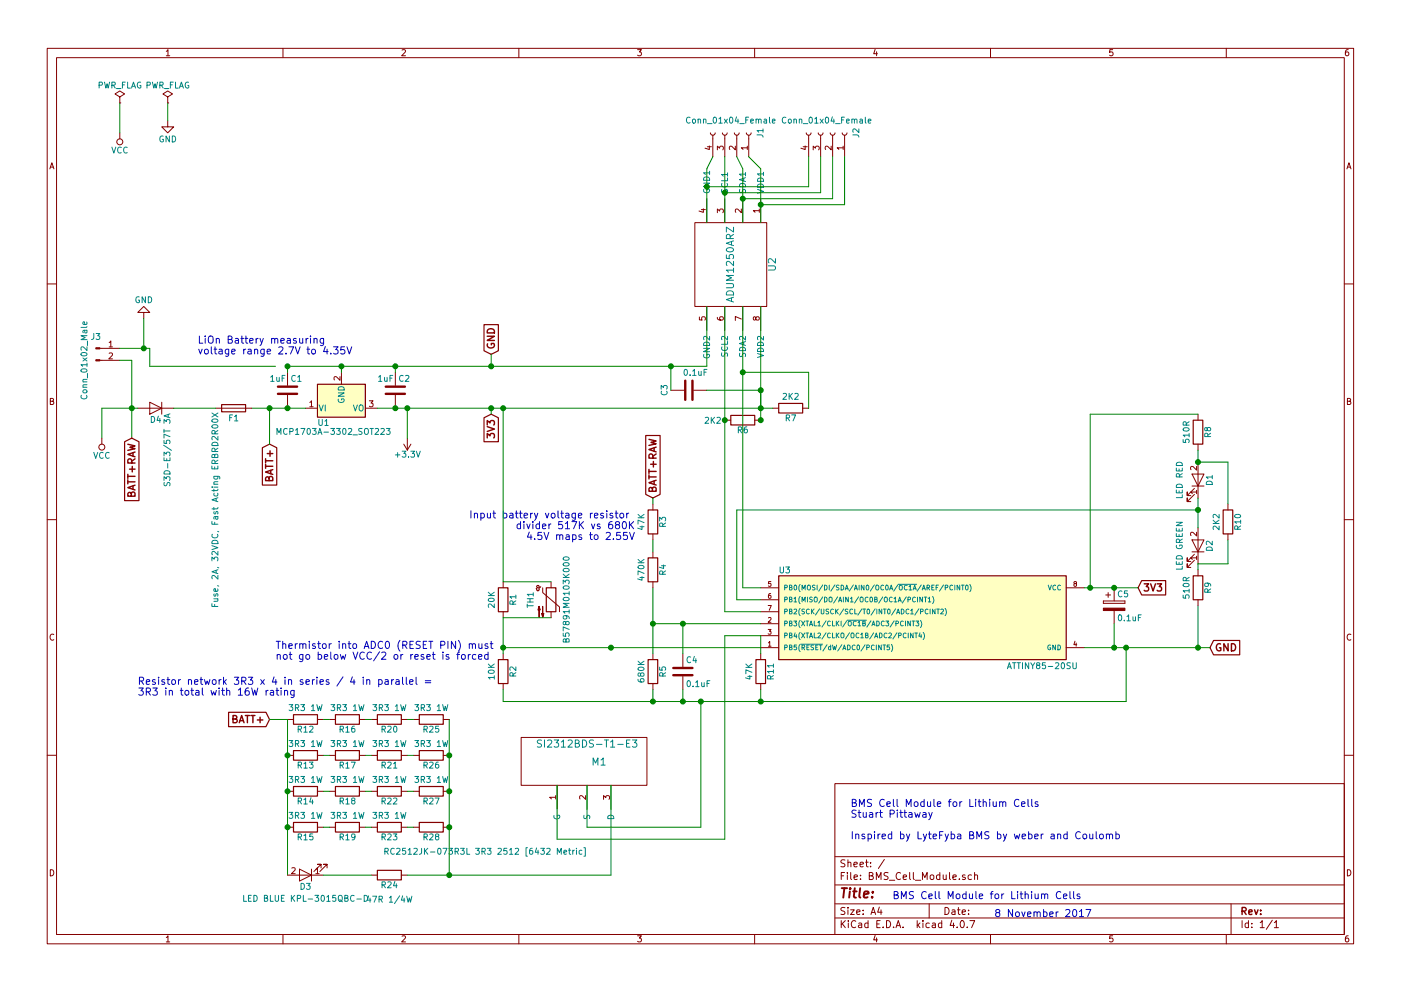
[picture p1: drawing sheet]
EESchema Schematic File Version 2
LIBS:power
LIBS:device
LIBS:switches
LIBS:relays
LIBS:motors
LIBS:transistors
LIBS:conn
LIBS:linear
LIBS:regul
LIBS:74xx
LIBS:cmos4000
LIBS:adc-dac
LIBS:memory
LIBS:xilinx
LIBS:microcontrollers
LIBS:dsp
LIBS:microchip
LIBS:analog_switches
LIBS:motorola
LIBS:texas
LIBS:intel
LIBS:audio
LIBS:interface
LIBS:digital-audio
LIBS:philips
LIBS:display
LIBS:cypress
LIBS:siliconi
LIBS:opto
LIBS:atmel
LIBS:contrib
LIBS:valves
LIBS:adum1250arz
LIBS:BMS_Cell_Module-cache
EELAYER 25 0
EELAYER END
$Descr A4 11693 8268
encoding utf-8
Sheet 1 1
Title ""
Date ""
Rev ""
Comp ""
Comment1 ""
Comment2 ""
Comment3 ""
Comment4 ""
$EndDescr
$Comp
L Thermistor_NTC TH1
U 1 1
P 4600 5000
F 0 "TH1" V 4425 5000 50  0000 C CNN
F 1 "B57891M0103K000" V 4725 5000 50  0000 C CNN
F 2 "Pin_Headers:Pin_Header_Straight_1x02_Pitch2.54mm" H 4600 5050 50  0001 C CNN
F 3 "http://uk.farnell.com/epcos/b57891m0103k000/thermistor-ntc-radial-leaded/dp/2285471" H 4600 5050 50  0001 C CNN
	1    4600 5000
	1    0    0    -1  
$EndComp
$Comp
L ATTINY85-20SU U3
U 1 1
P 7700 5150
F 0 "U3" H 6550 5550 50  0000 C CNN
F 1 "ATTINY85-20SU" H 8700 4750 50  0000 C CNN
F 2 "Housings_SOIC:SOIC-8_3.9x4.9mm_Pitch1.27mm" H 8650 5150 50  0001 C CIN
F 3 "" H 7700 5150 50  0001 C CNN
	1    7700 5150
	1    0    0    -1  
$EndComp
$Comp
L MCP1703A-3302_SOT223 U1
U 1 1
P 2850 3400
F 0 "U1" H 2700 3525 50  0000 C CNN
F 1 "MCP1703A-3302_SOT223" H 2300 3600 50  0000 L CNN
F 2 "TO_SOT_Packages_SMD:SOT-223-3_TabPin2" H 2850 3600 50  0001 C CNN
F 3 "" H 2850 3350 50  0001 C CNN
	1    2850 3400
	1    0    0    1   
$EndComp
$Comp
L LED D1
U 1 1
P 10000 4000
F 0 "D1" H 10000 4100 50  0000 C CNN
F 1 "LED RED" H 10000 3850 50  0000 C CNN
F 2 "LEDs:LED_0603_HandSoldering" H 10000 4000 50  0001 C CNN
F 3 "" H 10000 4000 50  0001 C CNN
	1    10000 4000
	0    1    -1   0   
$EndComp
$Comp
L LED D2
U 1 1
P 10000 4550
F 0 "D2" H 10000 4650 50  0000 C CNN
F 1 "LED GREEN" H 10000 4400 50  0000 C CNN
F 2 "LEDs:LED_0603_HandSoldering" H 10000 4550 50  0001 C CNN
F 3 "" H 10000 4550 50  0001 C CNN
	1    10000 4550
	0    1    -1   0   
$EndComp
$Comp
L CP C5
U 1 1
P 9300 5050
F 0 "C5" H 9325 5150 50  0000 L CNN
F 1 "0.1uF" H 9325 4950 50  0000 L CNN
F 2 "Capacitors_SMD:C_1210_HandSoldering" H 9338 4900 50  0001 C CNN
F 3 "" H 9300 5050 50  0001 C CNN
	1    9300 5050
	1    0    0    -1  
$EndComp
$Comp
L ADUM1250ARZ U2
U 1 1
P 6150 2200
F 0 "U2" H 6150 2500 60  0000 C CNN
F 1 "ADUM1250ARZ" H 6150 2150 60  0000 C CNN
F 2 "SMD_Packages:SOIC-8-N" H 6200 2100 60  0001 C CNN
F 3 "" H 6200 2100 60  0001 C CNN
	1    6150 2200
	0    1    1    0   
$EndComp
$Comp
L C C2
U 1 1
P 3300 3250
F 0 "C2" H 3325 3350 50  0000 L CNN
F 1 "1uF" H 3150 3350 50  0000 L CNN
F 2 "Capacitors_SMD:C_1210_HandSoldering" H 3338 3100 50  0001 C CNN
F 3 "" H 3300 3250 50  0001 C CNN
	1    3300 3250
	1    0    0    -1  
$EndComp
$Comp
L C C1
U 1 1
P 2400 3250
F 0 "C1" H 2425 3350 50  0000 L CNN
F 1 "1uF" H 2250 3350 50  0000 L CNN
F 2 "Capacitors_SMD:C_1210_HandSoldering" H 2438 3100 50  0001 C CNN
F 3 "" H 2400 3250 50  0001 C CNN
	1    2400 3250
	1    0    0    -1  
$EndComp
$Comp
L R R6
U 1 1
P 6200 3500
F 0 "R6" V 6280 3500 50  0000 C CNN
F 1 "2K2" V 6200 3250 50  0000 C CNN
F 2 "Resistors_SMD:R_1206_HandSoldering" V 6130 3500 50  0001 C CNN
F 3 "" H 6200 3500 50  0001 C CNN
	1    6200 3500
	0    1    1    0   
$EndComp
$Comp
L R R1
U 1 1
P 4200 5000
F 0 "R1" V 4280 5000 50  0000 C CNN
F 1 "20K" V 4100 5000 50  0000 C CNN
F 2 "Resistors_SMD:R_1206_HandSoldering" V 4130 5000 50  0001 C CNN
F 3 "" H 4200 5000 50  0001 C CNN
	1    4200 5000
	1    0    0    -1  
$EndComp
$Comp
L R R7
U 1 1
P 6600 3400
F 0 "R7" V 6680 3400 50  0000 C CNN
F 1 "2K2" V 6500 3400 50  0000 C CNN
F 2 "Resistors_SMD:R_1206_HandSoldering" V 6530 3400 50  0001 C CNN
F 3 "" H 6600 3400 50  0001 C CNN
	1    6600 3400
	0    1    1    0   
$EndComp
$Comp
L C C3
U 1 1
P 5750 3250
F 0 "C3" H 5700 3050 50  0000 L CNN
F 1 "0.1uF" V 5600 3200 50  0000 L CNN
F 2 "Capacitors_SMD:C_1210_HandSoldering" H 5788 3100 50  0001 C CNN
F 3 "" H 5750 3250 50  0001 C CNN
	1    5750 3250
	0    1    1    0   
$EndComp
$Comp
L C C4
U 1 1
P 5700 5600
F 0 "C4" H 5725 5700 50  0000 L CNN
F 1 "0.1uF" H 5725 5500 50  0000 L CNN
F 2 "Capacitors_SMD:C_1210_HandSoldering" H 5738 5450 50  0001 C CNN
F 3 "" H 5700 5600 50  0001 C CNN
	1    5700 5600
	1    0    0    -1  
$EndComp
$Comp
L R R5
U 1 1
P 5450 5600
F 0 "R5" V 5530 5600 50  0000 C CNN
F 1 "680K" V 5350 5600 50  0000 C CNN
F 2 "Resistors_SMD:R_1206_HandSoldering" V 5380 5600 50  0001 C CNN
F 3 "" H 5450 5600 50  0001 C CNN
	1    5450 5600
	1    0    0    -1  
$EndComp
$Comp
L R R4
U 1 1
P 5450 4750
F 0 "R4" V 5530 4750 50  0000 C CNN
F 1 "470K" V 5350 4750 50  0000 C CNN
F 2 "Resistors_SMD:R_1206_HandSoldering" V 5380 4750 50  0001 C CNN
F 3 "" H 5450 4750 50  0001 C CNN
	1    5450 4750
	1    0    0    -1  
$EndComp
Text GLabel 4100 3450 3    60   Input ~ 12
3V3
Text GLabel 4100 2950 1    60   Input ~ 12
GND
Text GLabel 9500 4900 2    60   Input ~ 12
3V3
Text GLabel 10100 5400 2    60   Input ~ 12
GND
Text GLabel 2250 3700 3    60   Input ~ 12
BATT+
Text Notes 5300 4500 2    60   ~ 0
Input battery voltage resistor \ndivider 517K vs 680K\n4.5V maps to 2.55V
Text Notes 1650 2950 0    60   ~ 0
LiOn Battery measuring \nvoltage range 2.7V to 4.35V
$Comp
L R R3
U 1 1
P 5450 4350
F 0 "R3" V 5530 4350 50  0000 C CNN
F 1 "47K" V 5350 4350 50  0000 C CNN
F 2 "Resistors_SMD:R_1206_HandSoldering" V 5380 4350 50  0001 C CNN
F 3 "" H 5450 4350 50  0001 C CNN
	1    5450 4350
	1    0    0    -1  
$EndComp
$Comp
L R R2
U 1 1
P 4200 5600
F 0 "R2" V 4280 5600 50  0000 C CNN
F 1 "10K" V 4100 5600 50  0000 C CNN
F 2 "Resistors_SMD:R_1206_HandSoldering" V 4130 5600 50  0001 C CNN
F 3 "" H 4200 5600 50  0001 C CNN
	1    4200 5600
	1    0    0    -1  
$EndComp
Text Notes 2300 5500 0    60   ~ 0
Thermistor into ADC0 (RESET PIN) must \nnot go below VCC/2 or reset is forced
$Comp
L R R9
U 1 1
P 10000 4900
F 0 "R9" V 10080 4900 50  0000 C CNN
F 1 "510R" V 9900 4900 50  0000 C CNN
F 2 "Resistors_SMD:R_1206_HandSoldering" V 9930 4900 50  0001 C CNN
F 3 "" H 10000 4900 50  0001 C CNN
	1    10000 4900
	1    0    0    -1  
$EndComp
$Comp
L R R8
U 1 1
P 10000 3600
F 0 "R8" V 10080 3600 50  0000 C CNN
F 1 "510R" V 9900 3600 50  0000 C CNN
F 2 "Resistors_SMD:R_1206_HandSoldering" V 9930 3600 50  0001 C CNN
F 3 "" H 10000 3600 50  0001 C CNN
	1    10000 3600
	1    0    0    -1  
$EndComp
$Comp
L R R10
U 1 1
P 10250 4350
F 0 "R10" V 10330 4350 50  0000 C CNN
F 1 "2K2" V 10150 4350 50  0000 C CNN
F 2 "Resistors_SMD:R_1206_HandSoldering" V 10180 4350 50  0001 C CNN
F 3 "" H 10250 4350 50  0001 C CNN
	1    10250 4350
	1    0    0    -1  
$EndComp
Text GLabel 5450 4150 1    60   Input ~ 12
BATT+RAW
$Comp
L Conn_01x04_Female J1
U 1 1
P 6150 1100
F 0 "J1" H 6150 1300 50  0000 C CNN
F 1 "Conn_01x04_Female" V 6250 1050 50  0000 C CNN
F 2 "Connectors_JST:JST_PH_S4B-PH-SM4-TB_04x2.00mm_Angled" H 6150 1100 50  0001 C CNN
F 3 "" H 6150 1100 50  0001 C CNN
	1    6150 1100
	0    1    -1   0   
$EndComp
$Comp
L Conn_01x04_Female J2
U 1 1
P 6950 1100
F 0 "J2" H 6950 1300 50  0000 C CNN
F 1 "Conn_01x04_Female" V 7050 1050 50  0000 C CNN
F 2 "Connectors_JST:JST_PH_S4B-PH-SM4-TB_04x2.00mm_Angled" H 6950 1100 50  0001 C CNN
F 3 "" H 6950 1100 50  0001 C CNN
	1    6950 1100
	0    1    -1   0   
$EndComp
$Comp
L Conn_01x02_Male J3
U 1 1
P 800 2900
F 0 "J3" H 800 3000 50  0000 C CNN
F 1 "Conn_01x02_Male" V 700 2800 50  0000 C CNN
F 2 "Connectors_JST:JST_VH_B2PS-VH_2x2x3.96mm_Horizontal" H 800 2900 50  0001 C CNN
F 3 "" H 800 2900 50  0001 C CNN
	1    800  2900
	1    0    0    -1  
$EndComp
$Comp
L GND #PWR3
U 1 1
P 1200 2650
F 0 "#PWR3" H 1200 2400 50  0001 C CNN
F 1 "GND" H 1200 2500 50  0000 C CNN
F 2 "" H 1200 2650 50  0001 C CNN
F 3 "" H 1200 2650 50  0001 C CNN
	1    1200 2650
	1    0    0    1   
$EndComp
$Comp
L +3.3V #PWR5
U 1 1
P 3400 3650
F 0 "#PWR5" H 3400 3500 50  0001 C CNN
F 1 "+3.3V" H 3400 3790 50  0000 C CNN
F 2 "" H 3400 3650 50  0001 C CNN
F 3 "" H 3400 3650 50  0001 C CNN
	1    3400 3650
	1    0    0    1   
$EndComp
$Comp
L PWR_FLAG #FLG1
U 1 1
P 1000 850
F 0 "#FLG1" H 1000 925 50  0001 C CNN
F 1 "PWR_FLAG" H 1000 1000 50  0000 C CNN
F 2 "" H 1000 850 50  0001 C CNN
F 3 "" H 1000 850 50  0001 C CNN
	1    1000 850 
	1    0    0    -1  
$EndComp
$Comp
L PWR_FLAG #FLG2
U 1 1
P 1400 850
F 0 "#FLG2" H 1400 925 50  0001 C CNN
F 1 "PWR_FLAG" H 1400 1000 50  0000 C CNN
F 2 "" H 1400 850 50  0001 C CNN
F 3 "" H 1400 850 50  0001 C CNN
	1    1400 850 
	1    0    0    -1  
$EndComp
$Comp
L VCC #PWR2
U 1 1
P 1000 1100
F 0 "#PWR2" H 1000 950 50  0001 C CNN
F 1 "VCC" H 1000 1250 50  0000 C CNN
F 2 "" H 1000 1100 50  0001 C CNN
F 3 "" H 1000 1100 50  0001 C CNN
	1    1000 1100
	1    0    0    1   
$EndComp
$Comp
L GND #PWR4
U 1 1
P 1400 1000
F 0 "#PWR4" H 1400 750 50  0001 C CNN
F 1 "GND" H 1400 850 50  0000 C CNN
F 2 "" H 1400 1000 50  0001 C CNN
F 3 "" H 1400 1000 50  0001 C CNN
	1    1400 1000
	1    0    0    -1  
$EndComp
$Comp
L R R11
U 1 1
P 6350 5600
F 0 "R11" V 6430 5600 50  0000 C CNN
F 1 "47K" V 6250 5600 50  0000 C CNN
F 2 "Resistors_SMD:R_1206_HandSoldering" V 6280 5600 50  0001 C CNN
F 3 "" H 6350 5600 50  0001 C CNN
	1    6350 5600
	1    0    0    -1  
$EndComp
$Comp
L SI2312BDS-T1-E3 M1
U 1 1
P 5000 6350
F 0 "M1" H 5000 6350 60  0000 C CNN
F 1 "SI2312BDS-T1-E3" H 4900 6500 60  0000 C CNN
F 2 "TO_SOT_Packages_SMD:SOT-23" H 5000 6350 60  0001 C CNN
F 3 "" H 5000 6350 60  0001 C CNN
	1    5000 6350
	1    0    0    -1  
$EndComp
Wire Wire Line
	1250 3050 2300 3050
Wire Wire Line
	2400 3050 5900 3050
Wire Wire Line
	5900 3050 5900 2550
Connection ~ 2400 3400
Connection ~ 2400 3050
Wire Wire Line
	3150 3400 6450 3400
Connection ~ 3300 3400
Wire Wire Line
	6200 2550 6200 4900
Wire Wire Line
	6050 2550 6050 5100
Connection ~ 6350 3500
Connection ~ 6050 3500
Connection ~ 6350 3400
Connection ~ 6200 3100
Wire Wire Line
	6350 2550 6350 3500
Wire Wire Line
	6350 3400 6350 3250
Wire Wire Line
	5600 3250 5600 3050
Connection ~ 5600 3050
Wire Wire Line
	6350 3250 5900 3250
Connection ~ 6350 3250
Wire Wire Line
	9300 5400 9300 5200
Connection ~ 9300 5400
Wire Wire Line
	9050 4900 9500 4900
Connection ~ 9300 4900
Wire Wire Line
	6200 4900 6350 4900
Wire Wire Line
	6050 5100 6350 5100
Wire Wire Line
	5450 5200 6350 5200
Wire Wire Line
	5700 5450 5700 5200
Connection ~ 5700 5200
Wire Wire Line
	5700 5850 5700 5750
Wire Wire Line
	4200 5850 9400 5850
Wire Wire Line
	9400 5850 9400 5400
Connection ~ 9400 5400
Wire Wire Line
	5450 4900 5450 5450
Wire Wire Line
	5450 5750 5450 5850
Connection ~ 5700 5850
Connection ~ 5450 5200
Wire Wire Line
	4100 3450 4100 3400
Connection ~ 4100 3400
Wire Wire Line
	4100 2950 4100 3050
Connection ~ 4100 3050
Wire Wire Line
	5450 4500 5450 4600
Wire Wire Line
	4200 4850 4600 4850
Wire Wire Line
	4200 5150 4600 5150
Wire Wire Line
	4200 5150 4200 5450
Wire Wire Line
	4200 4850 4200 3400
Connection ~ 4200 3400
Wire Wire Line
	4200 5850 4200 5750
Connection ~ 5450 5850
Wire Wire Line
	4200 5400 6350 5400
Connection ~ 4200 5400
Wire Wire Line
	10000 4150 10000 4400
Wire Wire Line
	10000 3850 10000 3750
Wire Wire Line
	10000 3850 10250 3850
Wire Wire Line
	10250 3850 10250 4200
Wire Wire Line
	10250 4700 10250 4500
Wire Wire Line
	10000 4700 10250 4700
Wire Wire Line
	10000 4700 10000 4750
Wire Wire Line
	9050 5400 10100 5400
Connection ~ 10000 5400
Wire Wire Line
	10000 3450 9100 3450
Wire Wire Line
	9100 3450 9100 4900
Connection ~ 9100 4900
Wire Wire Line
	6150 4250 10000 4250
Wire Wire Line
	6150 4250 6150 5000
Wire Wire Line
	6150 5000 6350 5000
Connection ~ 10000 4250
Wire Wire Line
	6200 3100 6750 3100
Wire Wire Line
	6750 3100 6750 3400
Connection ~ 10000 3850
Wire Wire Line
	10000 5050 10000 5400
Connection ~ 5100 5400
Wire Wire Line
	3300 3100 3300 3050
Connection ~ 3300 3050
Wire Wire Line
	2850 3100 2850 3050
Connection ~ 2850 3050
Wire Wire Line
	2400 3050 2400 3100
Wire Wire Line
	5450 4150 5450 4200
Wire Wire Line
	2100 3400 2550 3400
Wire Wire Line
	5950 1300 5900 1400
Wire Wire Line
	5900 1400 5900 1850
Wire Wire Line
	6050 1300 6050 1850
Wire Wire Line
	6200 1400 6200 1850
Wire Wire Line
	6200 1400 6150 1300
Wire Wire Line
	6250 1300 6350 1400
Wire Wire Line
	6350 1400 6350 1850
Wire Wire Line
	6350 5850 6550 5850
Wire Wire Line
	6350 1700 7050 1700
Wire Wire Line
	7050 1700 7050 1300
Connection ~ 6350 1700
Wire Wire Line
	6200 1650 6950 1650
Wire Wire Line
	6950 1650 6950 1300
Connection ~ 6200 1650
Wire Wire Line
	6050 1600 6850 1600
Wire Wire Line
	6850 1600 6850 1300
Connection ~ 6050 1600
Wire Wire Line
	5900 1550 6750 1550
Wire Wire Line
	6750 1550 6750 1300
Connection ~ 5900 1550
Wire Wire Line
	1000 2900 1250 2900
Wire Wire Line
	1250 2900 1250 3050
Wire Wire Line
	1000 3000 1100 3000
Wire Wire Line
	1100 3000 1100 3650
Connection ~ 1100 3400
Wire Wire Line
	1200 2650 1200 2900
Connection ~ 1200 2900
Wire Wire Line
	3400 3650 3400 3400
Connection ~ 3400 3400
Wire Wire Line
	1400 850  1400 1000
Wire Wire Line
	1000 850  1000 1100
Wire Wire Line
	6350 5300 6350 5450
Wire Wire Line
	6350 5850 6350 5750
Connection ~ 6350 5850
Wire Wire Line
	6350 5300 6050 5300
Wire Wire Line
	6050 5300 6050 7000
Wire Wire Line
	6050 7000 4650 7000
Wire Wire Line
	4650 7000 4650 6550
Wire Wire Line
	5850 5850 5850 6900
Wire Wire Line
	5850 6900 4900 6900
Wire Wire Line
	4900 6900 4900 6550
Connection ~ 5850 5850
$Comp
L R R12
U 1 1
P 2550 6000
F 0 "R12" V 2630 6000 50  0000 C CNN
F 1 "3R3 1W" V 2450 6000 50  0000 C CNN
F 2 "Resistors_SMD:R_2512_HandSoldering" V 2480 6000 50  0001 C CNN
F 3 "" H 2550 6000 50  0001 C CNN
	1    2550 6000
	0    1    1    0   
$EndComp
$Comp
L R R16
U 1 1
P 2900 6000
F 0 "R16" V 2980 6000 50  0000 C CNN
F 1 "3R3 1W" V 2800 6000 50  0000 C CNN
F 2 "Resistors_SMD:R_2512_HandSoldering" V 2830 6000 50  0001 C CNN
F 3 "" H 2900 6000 50  0001 C CNN
	1    2900 6000
	0    1    1    0   
$EndComp
$Comp
L R R20
U 1 1
P 3250 6000
F 0 "R20" V 3330 6000 50  0000 C CNN
F 1 "3R3 1W" V 3150 6000 50  0000 C CNN
F 2 "Resistors_SMD:R_2512_HandSoldering" V 3180 6000 50  0001 C CNN
F 3 "" H 3250 6000 50  0001 C CNN
	1    3250 6000
	0    1    1    0   
$EndComp
$Comp
L R R25
U 1 1
P 3600 6000
F 0 "R25" V 3680 6000 50  0000 C CNN
F 1 "3R3 1W" V 3500 6000 50  0000 C CNN
F 2 "Resistors_SMD:R_2512_HandSoldering" V 3530 6000 50  0001 C CNN
F 3 "" H 3600 6000 50  0001 C CNN
	1    3600 6000
	0    1    1    0   
$EndComp
$Comp
L R R13
U 1 1
P 2550 6300
F 0 "R13" V 2630 6300 50  0000 C CNN
F 1 "3R3 1W" V 2450 6300 50  0000 C CNN
F 2 "Resistors_SMD:R_2512_HandSoldering" V 2480 6300 50  0001 C CNN
F 3 "" H 2550 6300 50  0001 C CNN
	1    2550 6300
	0    1    1    0   
$EndComp
$Comp
L R R17
U 1 1
P 2900 6300
F 0 "R17" V 2980 6300 50  0000 C CNN
F 1 "3R3 1W" V 2800 6300 50  0000 C CNN
F 2 "Resistors_SMD:R_2512_HandSoldering" V 2830 6300 50  0001 C CNN
F 3 "" H 2900 6300 50  0001 C CNN
	1    2900 6300
	0    1    1    0   
$EndComp
$Comp
L R R21
U 1 1
P 3250 6300
F 0 "R21" V 3330 6300 50  0000 C CNN
F 1 "3R3 1W" V 3150 6300 50  0000 C CNN
F 2 "Resistors_SMD:R_2512_HandSoldering" V 3180 6300 50  0001 C CNN
F 3 "" H 3250 6300 50  0001 C CNN
	1    3250 6300
	0    1    1    0   
$EndComp
$Comp
L R R26
U 1 1
P 3600 6300
F 0 "R26" V 3680 6300 50  0000 C CNN
F 1 "3R3 1W" V 3500 6300 50  0000 C CNN
F 2 "Resistors_SMD:R_2512_HandSoldering" V 3530 6300 50  0001 C CNN
F 3 "" H 3600 6300 50  0001 C CNN
	1    3600 6300
	0    1    1    0   
$EndComp
$Comp
L R R14
U 1 1
P 2550 6600
F 0 "R14" V 2630 6600 50  0000 C CNN
F 1 "3R3 1W" V 2450 6600 50  0000 C CNN
F 2 "Resistors_SMD:R_2512_HandSoldering" V 2480 6600 50  0001 C CNN
F 3 "" H 2550 6600 50  0001 C CNN
	1    2550 6600
	0    1    1    0   
$EndComp
$Comp
L R R18
U 1 1
P 2900 6600
F 0 "R18" V 2980 6600 50  0000 C CNN
F 1 "3R3 1W" V 2800 6600 50  0000 C CNN
F 2 "Resistors_SMD:R_2512_HandSoldering" V 2830 6600 50  0001 C CNN
F 3 "" H 2900 6600 50  0001 C CNN
	1    2900 6600
	0    1    1    0   
$EndComp
$Comp
L R R22
U 1 1
P 3250 6600
F 0 "R22" V 3330 6600 50  0000 C CNN
F 1 "3R3 1W" V 3150 6600 50  0000 C CNN
F 2 "Resistors_SMD:R_2512_HandSoldering" V 3180 6600 50  0001 C CNN
F 3 "" H 3250 6600 50  0001 C CNN
	1    3250 6600
	0    1    1    0   
$EndComp
$Comp
L R R27
U 1 1
P 3600 6600
F 0 "R27" V 3680 6600 50  0000 C CNN
F 1 "3R3 1W" V 3500 6600 50  0000 C CNN
F 2 "Resistors_SMD:R_2512_HandSoldering" V 3530 6600 50  0001 C CNN
F 3 "" H 3600 6600 50  0001 C CNN
	1    3600 6600
	0    1    1    0   
$EndComp
$Comp
L R R15
U 1 1
P 2550 6900
F 0 "R15" V 2630 6900 50  0000 C CNN
F 1 "3R3 1W" V 2450 6900 50  0000 C CNN
F 2 "Resistors_SMD:R_2512_HandSoldering" V 2480 6900 50  0001 C CNN
F 3 "" H 2550 6900 50  0001 C CNN
	1    2550 6900
	0    1    1    0   
$EndComp
$Comp
L R R19
U 1 1
P 2900 6900
F 0 "R19" V 2980 6900 50  0000 C CNN
F 1 "3R3 1W" V 2800 6900 50  0000 C CNN
F 2 "Resistors_SMD:R_2512_HandSoldering" V 2830 6900 50  0001 C CNN
F 3 "" H 2900 6900 50  0001 C CNN
	1    2900 6900
	0    1    1    0   
$EndComp
$Comp
L R R23
U 1 1
P 3250 6900
F 0 "R23" V 3330 6900 50  0000 C CNN
F 1 "3R3 1W" V 3150 6900 50  0000 C CNN
F 2 "Resistors_SMD:R_2512_HandSoldering" V 3180 6900 50  0001 C CNN
F 3 "" H 3250 6900 50  0001 C CNN
	1    3250 6900
	0    1    1    0   
$EndComp
$Comp
L R R28
U 1 1
P 3600 6900
F 0 "R28" V 3680 6900 50  0000 C CNN
F 1 "RC2512JK-073R3L 3R3 2512 [6432 Metric]" V 3800 7350 50  0000 C CNN
F 2 "Resistors_SMD:R_2512_HandSoldering" V 3530 6900 50  0001 C CNN
F 3 "http://uk.farnell.com/yageo-phycomp/rc2512jk-073r3l/res-thick-film-3r3-5-1w-2512/dp/9235868" H 3600 6900 50  0001 C CNN
	1    3600 6900
	0    1    1    0   
$EndComp
Wire Wire Line
	2400 6000 2400 7300
Connection ~ 2400 6600
Connection ~ 2400 6300
Text GLabel 2250 6000 0    60   Input ~ 12
BATT+
Wire Wire Line
	2400 6000 2250 6000
Wire Wire Line
	2700 6000 2750 6000
Wire Wire Line
	2750 6300 2700 6300
Wire Wire Line
	2700 6600 2750 6600
Wire Wire Line
	2700 6900 2750 6900
Wire Wire Line
	3050 6900 3100 6900
Wire Wire Line
	3100 6600 3050 6600
Wire Wire Line
	3050 6300 3100 6300
Wire Wire Line
	3100 6000 3050 6000
Wire Wire Line
	3400 6000 3450 6000
Wire Wire Line
	3450 6300 3400 6300
Wire Wire Line
	3400 6600 3450 6600
Wire Wire Line
	3400 6900 3450 6900
Wire Wire Line
	3750 6000 3750 7300
Connection ~ 3750 6600
Connection ~ 3750 6300
$Comp
L LED D3
U 1 1
P 2550 7300
F 0 "D3" H 2550 7400 50  0000 C CNN
F 1 "LED BLUE KPL-3015QBC-D" H 2550 7500 50  0000 C CNN
F 2 "LEDs:LED_0603_HandSoldering" H 2550 7300 50  0001 C CNN
F 3 "http://www.farnell.com/datasheets/2046216.pdf" H 2550 7300 50  0001 C CNN
	1    2550 7300
	-1   0    0    1   
$EndComp
Connection ~ 2400 6900
$Comp
L R R24
U 1 1
P 3250 7300
F 0 "R24" V 3330 7300 50  0000 C CNN
F 1 "47R 1/4W" V 3450 7300 50  0000 C CNN
F 2 "Resistors_SMD:R_1206_HandSoldering" V 3180 7300 50  0001 C CNN
F 3 "" H 3250 7300 50  0001 C CNN
	1    3250 7300
	0    1    1    0   
$EndComp
Wire Wire Line
	3400 7300 5100 7300
Connection ~ 3750 6900
Wire Wire Line
	3100 7300 2700 7300
Text Notes 1150 5800 0    60   ~ 0
Resistor network 3R3 x 4 in series / 4 in parallel = \n3R3 in total with 16W rating
Wire Wire Line
	5100 7300 5100 6550
Connection ~ 3750 7300
Text Notes 7100 7000 0    60   ~ 0
BMS Cell Module for Lithium Cells\nStuart Pittaway\n\nInspired by LyteFyba BMS by weber and Coulomb
Text Notes 7450 7500 0    60   ~ 0
BMS Cell Module for Lithium Cells
Text Notes 8300 7650 0    60   ~ 0
8 November 2017
Text GLabel 1100 3650 3    60   Input ~ 12
BATT+RAW
$Comp
L D D4
U 1 1
P 1300 3400
F 0 "D4" H 1300 3500 50  0000 C CNN
F 1 "S3D-E3/57T 3A" V 1200 3750 50  0000 C CNN
F 2 "Diodes_SMD:D_SMC_Handsoldering" H 1300 3400 50  0001 C CNN
F 3 "http://uk.farnell.com/vishay/s3d-e3-57t/diode-standard-3a-200v/dp/9550305" H 1300 3400 50  0001 C CNN
	1    1300 3400
	-1   0    0    1   
$EndComp
$Comp
L VCC #PWR1
U 1 1
P 850 3650
F 0 "#PWR1" H 850 3500 50  0001 C CNN
F 1 "VCC" H 850 3800 50  0000 C CNN
F 2 "" H 850 3650 50  0001 C CNN
F 3 "" H 850 3650 50  0001 C CNN
	1    850  3650
	-1   0    0    1   
$EndComp
Wire Wire Line
	850  3400 850  3650
Wire Wire Line
	850  3400 1150 3400
Wire Wire Line
	2250 3400 2250 3700
Connection ~ 2250 3400
$Comp
L Fuse F1
U 1 1
P 1950 3400
F 0 "F1" V 2030 3400 50  0000 C CNN
F 1 "Fuse, 2A, 32VDC, Fast Acting ERBRD2R00X" H 2800 3250 50  0000 C CNN
F 2 "Resistors_SMD:R_0402" V 1880 3400 50  0001 C CNN
F 3 "http://www.farnell.com/datasheets/2244247.pdf" H 1950 3400 50  0001 C CNN
	1    1950 3400
	0    1    1    0   
$EndComp
Wire Wire Line
	1450 3400 1800 3400
$EndSCHEMATC
